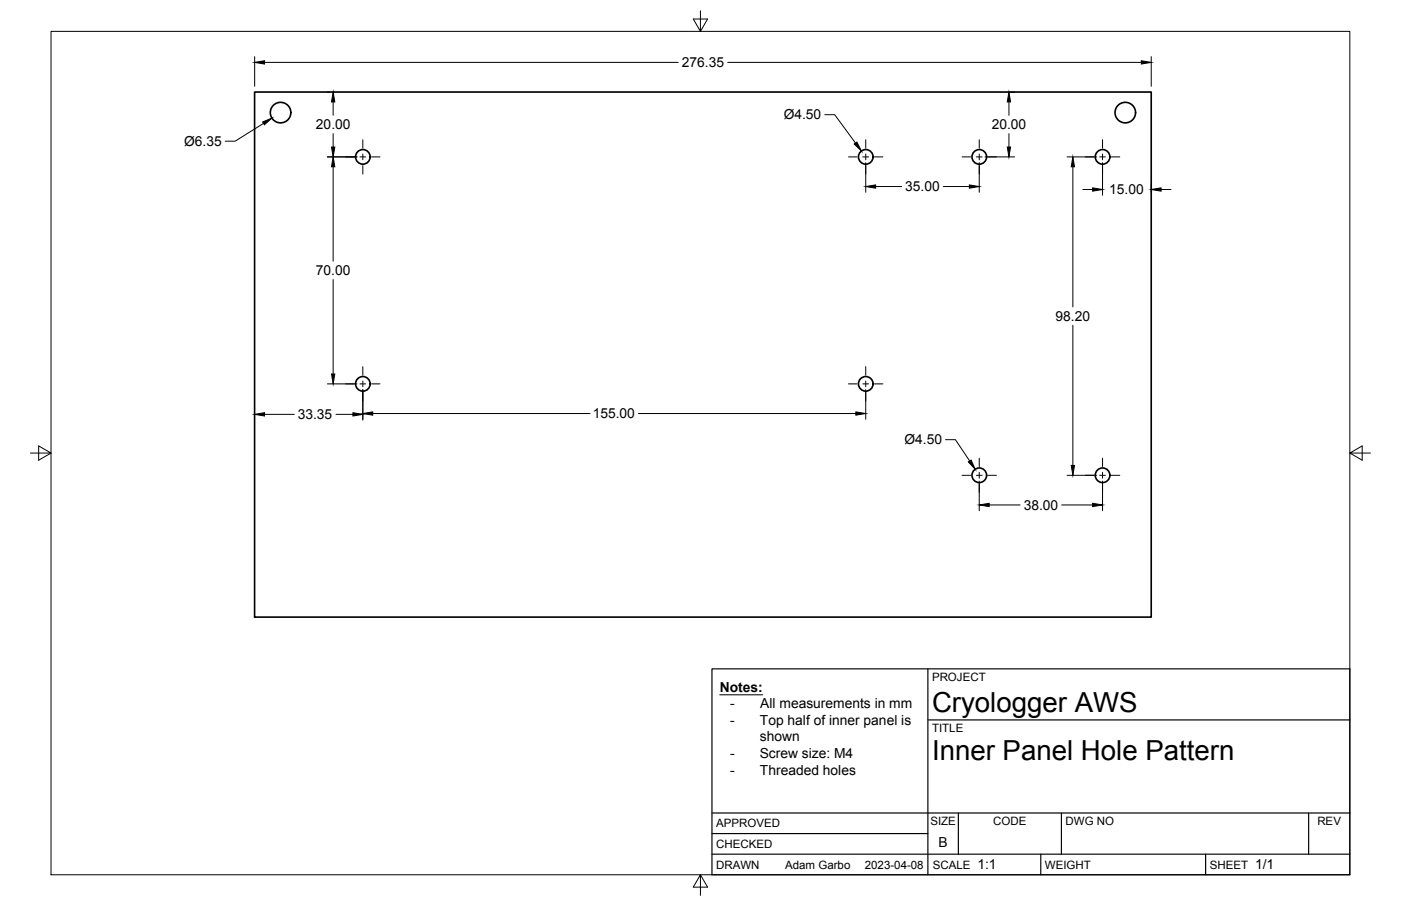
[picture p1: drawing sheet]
<svg xmlns="http://www.w3.org/2000/svg" width="432mm" height="279mm" viewBox="0 0 432 279" stroke-linecap="round" stroke-linejoin="round" font-family="sans-serif">
<!-- layer: Visible -->
<g fill="none" stroke="#000" stroke-width=".51">
<path d="M78.5 28.4h276.3v161.9h-276.3z"/>
<circle cx="86.5" cy="34.7" r="3.2"/>
<circle cx="346.8" cy="34.7" r="3.2"/>
<circle cx="111.8" cy="48.4" r="2.25"/>
<circle cx="266.8" cy="48.4" r="2.25"/>
<circle cx="301.8" cy="48.4" r="2.25"/>
<circle cx="339.8" cy="48.4" r="2.25"/>
<circle cx="111.8" cy="118.4" r="2.25"/>
<circle cx="266.8" cy="118.4" r="2.25"/>
<circle cx="301.8" cy="146.6" r="2.25"/>
<circle cx="339.8" cy="146.6" r="2.25"/>
</g>
<!-- layer: Border -->
<path d="M15.7 9.7h400.3v260.1h-400.3zM215.9 3.3v6.4l-2.2-3.8h4.4l-2.2 3.8M9.4 139.7h6.3l-3.8-2.2v4.4l3.8-2.2M416 139.7l3.8 2.2v-4.4l-3.8 2.2h6.4M215.9 269.8l2.2 3.8h-4.4l2.2-3.8v6.3" fill="none" stroke="#000" stroke-width=".31"/>
<!-- layer: Titleblock -->
<path d="M219.4 206.3h196.6v63.5h-196.6zM286 206.3v63.5M286 222h130M219.4 257.1h66.6M219.4 250.7h196.6M295.4 250.7v12.7M327.1 250.7v12.7M403.3 250.7v12.7M219.4 263.4h196.6M320.8 263.4v6.4M371.6 263.4v6.4" fill="none" stroke="#000" stroke-width=".36"/>
<!-- layer: Smart Centers -->
<g fill="none" stroke="#000" stroke-width=".31">
<path d="M106.5 48.4h2.7M110.9 48.4h1.8M111.8 43.1v2.6M111.8 47.5v1.8M111.8 51.1v2.6M114.5 48.4h2.6M261.5 48.4h2.6M265.9 48.4h1.8M266.8 43.1v2.6M266.8 47.5v1.8M266.8 51.1v2.6M269.5 48.4h2.6"/>
<path d="M296.5 48.4h2.6M300.9 48.4h1.8M301.8 43.1v2.6M301.8 47.5v1.8M301.8 51.1v2.6M304.5 48.4h2.6M334.5 48.4h2.6M338.9 48.4h1.8M339.8 43.1v2.6M339.8 47.5v1.8M339.8 51.1v2.6M342.5 48.4h2.6"/>
<path d="M106.5 118.4h2.7M110.9 118.4h1.8M111.8 113.1v2.6M111.8 117.5v1.8M114.5 118.4h2.6M261.5 118.4h2.6M265.9 118.4h1.8M266.8 113.1v2.6M266.8 117.5v1.8M269.5 118.4h2.6M111.8 121.1v2.6M266.8 121.1v2.6"/>
<path d="M296.5 146.6h2.6M300.9 146.6h1.8M301.8 141.3v2.6M301.8 145.7v1.8M301.8 149.2v2.7M304.5 146.6h2.6M334.5 146.6h2.6M338.9 146.6h1.8M339.8 141.3v2.6M339.8 145.7v1.8M339.8 149.2v2.7M342.5 146.6h2.6"/>
</g>
<!-- layer: FD_Dimensions -->
<g fill="none" stroke="#000" stroke-width=".31">
<path d="M78.5 17.5v9.1M81.5 19.2h127.5M224.3 19.2h127.5M354.8 17.5v9.1M81.2 38.1l-8.7 5.4h-3.1M100.9 28.4h.6M102.7 31.4v4.2M254.2 35.4h3.1l6.4 8.7M311 31.4v4.2M311.4 28.4h1.3M100.9 48.4h9.1M102.7 41.2v4.1"/>
<path d="M102.7 51.4v29.2M266.8 50.2v9.1M269.9 57.5h8M290.7 57.5h8.1M301.8 50.2v9.1M303.6 48.4h9.1M311 41.2v4.1M328.9 48.4h9.1M330.7 51.4v43.3M333.7 58.4h3.1M339.8 50.2v10M354.8 56.7v2.8"/>
<path d="M357.9 58.4h3M102.7 86.2v29.1M100.9 118.4h9.1M330.7 100.3v43.2M78.5 126v.1M81.5 127.8h9.2M103.5 127.8h5.3M111.8 120.2v9.4M114.9 127.5h67M196.8 127.5h67M266.8 120.2v9.1M291.4 135.6h3.1l4.4 6.6"/>
<path d="M301.8 148.4v9.1M304.9 155.7h9.5M327.2 155.7h9.6M328.9 146.6h9.1M339.8 148.4v9.1"/>
</g>
<g fill="#000" stroke="#000" stroke-width=".31">
<path d="M78.5 19.2l3-.5v1zM351.8 18.7l3 .5-3 .5zM80.9 37.6l2.9-1.2-2.3 2.1zM102.7 28.4l.5 3h-1zM311 28.4l.5 3h-1zM102.2 45.3h1l-.5 3.1zM102.7 48.4l.5 3h-1zM263.3 44.4l.8-.6 1.4 2.8zM266.8 57.5l3.1-.5v1zM298.8 57l3 .5-3 .5zM310.5 45.3h1l-.5 3.1zM330.7 48.4l.5 3h-1z"/>
<path d="M336.8 57.9l3 .5-3 .5zM354.8 58.4l3.1-.5v1zM102.2 115.3h1l-.5 3.1zM78.5 127.8l3-.5v1zM108.8 127.3l3 .5-3 .5zM111.8 127.5l3.1-.5v1zM263.8 127l3 .5-3 .5zM298.4 142.5l.9-.6 1.3 2.8zM301.8 155.7l3.1-.5v1zM330.2 143.5h1l-.5 3.1zM336.8 155.2l3 .5-3 .5z"/>
</g>
<!-- layer: Notes -->
<path d="M221.8 214.3h13.3" fill="none" stroke="#000" stroke-width=".31"/>
<g font-size="8.5">
<text x="287.3" y="219.5">Cryologger AWS</text>
<text x="287.3" y="234.5">Inner Panel Hole Pattern</text>
</g>
<g font-size="4.3">
<text x="210.2" y="20.7">276.35</text>
<text x="97.4" y="39.9">20.00</text>
<text x="241.5" y="36.8">Ø4.50</text>
<text x="305.7" y="39.9">20.00</text>
<text x="56.7" y="45">Ø6.35</text>
<text x="279" y="59">35.00</text>
<text x="341.9" y="59.9">15.00</text>
<text x="97.4" y="84.9">70.00</text>
<text x="325.4" y="99">98.20</text>
<text x="91.8" y="129.3">33.35</text>
<text x="182.7" y="129">155.00</text>
<text x="278.8" y="137.1">Ø4.50</text>
<text x="315.5" y="157.2">38.00</text>
<text x="221.8" y="213.4">Notes:</text>
<text x="225" y="218.4">-</text>
<text x="234.3" y="218.4">All measurements in mm</text>
<text x="225" y="223.6">-</text>
<text x="234.2" y="223.6">Top half of inner panel is</text>
<text x="225" y="233.8">-</text>
<text x="234.1" y="233.8">Screw size: M4</text>
<text x="234.2" y="228.7">shown</text>
<text x="225" y="238.9">-</text>
<text x="234.2" y="238.9">Threaded holes</text>
<text x="289.3" y="261.2">B</text>
<text x="301.2" y="268.1">1:1</text>
<text x="386.8" y="268.1">1/1</text>
</g>
<g font-size="3.5">
<text x="287.3" y="210.1">PROJECT</text>
<text x="287.3" y="225.8">TITLE</text>
<text x="220.7" y="255.2">APPROVED</text>
<text x="286.7" y="254.5">SIZE</text>
<text x="306.1" y="254.5">CODE</text>
<text x="328.4" y="254.5">DWG NO</text>
<text x="406" y="254.5">REV</text>
<text x="220.7" y="261.5">CHECKED</text>
<text x="220.7" y="267.9">DRAWN</text>
<text x="242" y="267.9">Adam Garbo</text>
<text x="266.6" y="267.9">2023-04-08</text>
<text x="287.5" y="267.9">SCALE</text>
<text x="322.1" y="267.9">WEIGHT</text>
<text x="372.9" y="267.9">SHEET</text>
</g>
</svg>
